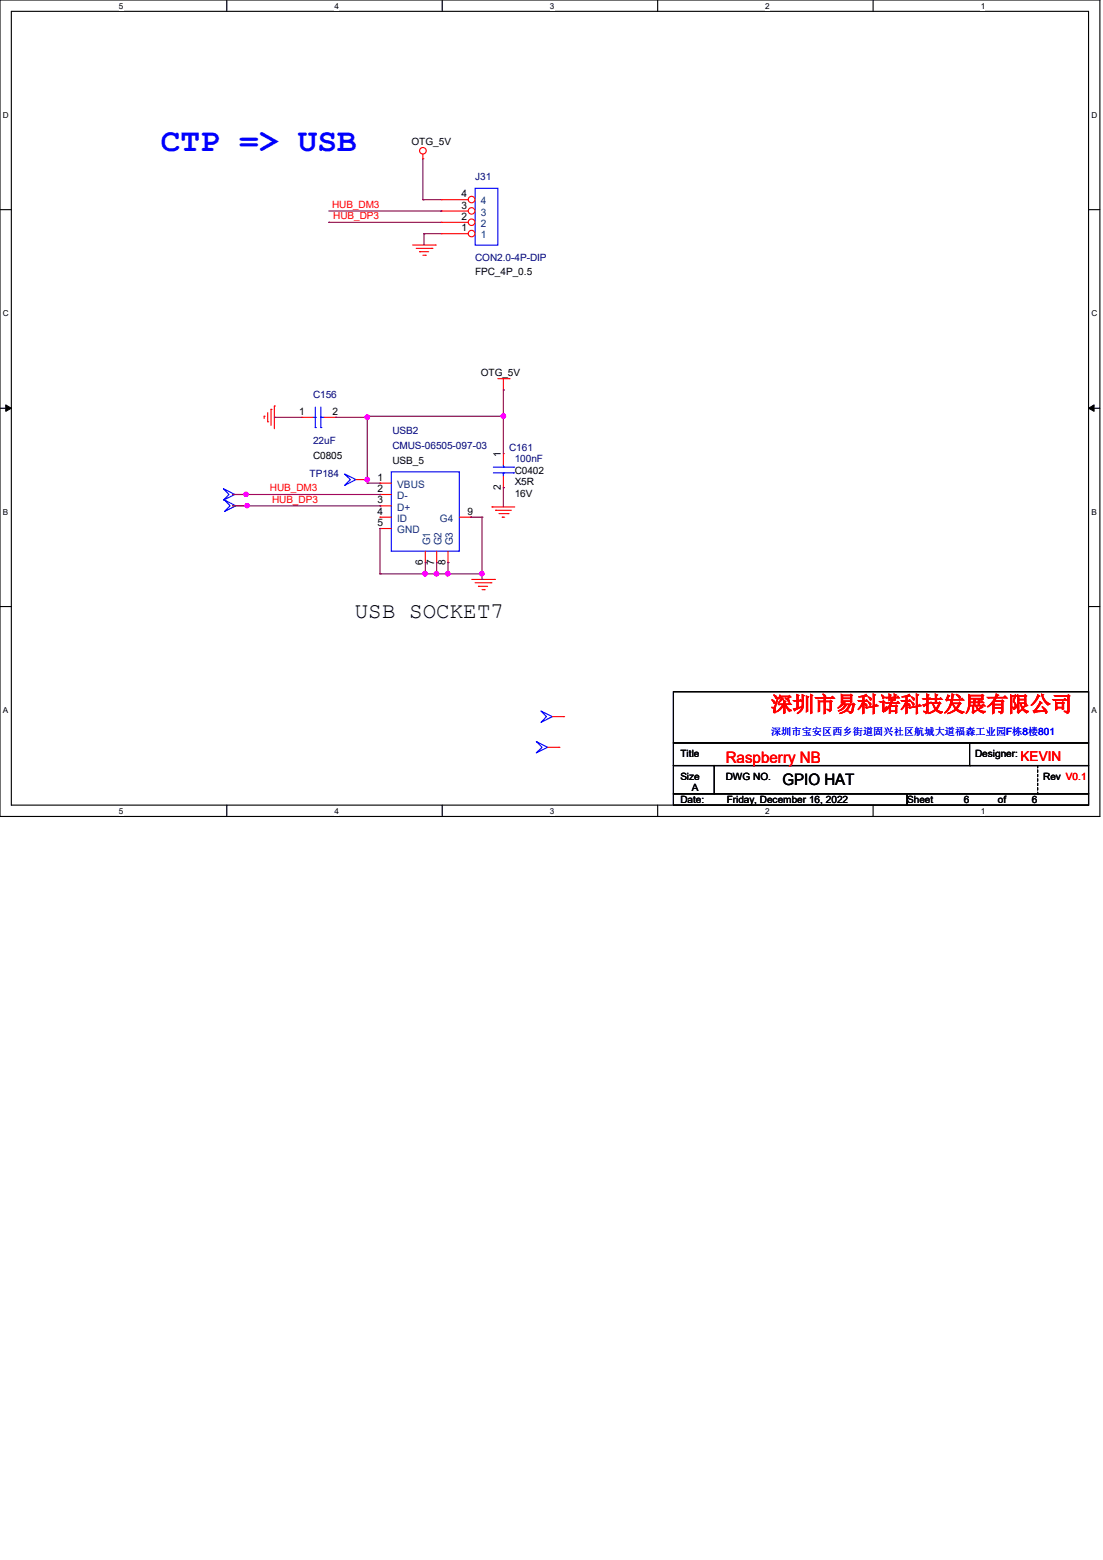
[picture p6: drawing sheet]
<svg xmlns="http://www.w3.org/2000/svg" width="210mm" height="297mm" viewBox="0 0 210 297" stroke-linecap="round" stroke-linejoin="round" font-family="sans-serif">
<path d="M0 0h209.4v155.4h-209.4zM2.2 2.2h205.1v151.1h-205.1z" fill="none" stroke="#000" stroke-width=".21"/>
<g fill="#fff">
<path d="M22.6 .3h.9v1.7h-.9z"/>
<path d="M22.6 153.5h.9v1.8h-.9z"/>
</g>
<path d="M43.2 0v2.2M43.2 153.3v2.1" fill="none" stroke="#000" stroke-width=".21"/>
<g fill="#fff">
<path d="M63.7 .3h.8v1.7h-.8z"/>
<path d="M63.7 153.5h.8v1.8h-.8z"/>
</g>
<path d="M84.2 0v2.2M84.2 153.3v2.1" fill="none" stroke="#000" stroke-width=".21"/>
<g fill="#fff">
<path d="M104.7 .3h.8v1.7h-.8z"/>
<path d="M104.7 153.5h.8v1.8h-.8z"/>
</g>
<path d="M125.2 0v2.2M125.2 153.3v2.1" fill="none" stroke="#000" stroke-width=".21"/>
<g fill="#fff">
<path d="M145.7 .3h.9v1.7h-.9z"/>
<path d="M145.7 153.5h.9v1.8h-.9z"/>
</g>
<path d="M166.2 0v2.2M166.2 153.3v2.1" fill="none" stroke="#000" stroke-width=".21"/>
<g fill="#fff">
<path d="M186.7 .3h.9v1.7h-.9z"/>
<path d="M186.7 153.5h.9v1.8h-.9z"/>
<path d="M.6 21h1.1v1.8h-1.1z"/>
<path d="M207.8 21h1.1v1.8h-1.1z"/>
<path d="M.6 58.8h1.1v1.7h-1.1z"/>
<path d="M207.8 58.8h1.1v1.7h-1.1z"/>
</g>
<path d="M0 39.9h2.2M207.3 39.9h2.1" fill="none" stroke="#000" stroke-width=".21"/>
<g fill="#fff">
<path d="M.6 96.6h1v1.7h-1z"/>
<path d="M207.8 96.6h1v1.7h-1z"/>
</g>
<path d="M0 77.7h2.2M207.3 77.7h2.1" fill="none" stroke="#000" stroke-width=".21"/>
<path d="M1.1 77.1l1.1 .6-1.1 .6zM207.3 77.7l1-.6v1.2z" fill="#000" stroke="#000" stroke-width=".19"/>
<g fill="#fff">
<path d="M.6 134.4h.9v1.7h-.9z"/>
<path d="M207.8 134.4h1v1.7h-1z"/>
</g>
<path d="M0 115.5h2.2M207.3 115.5h2.1M128.2 131.7h79.1v9.7h-79.1zM128.2 141.4h79.1v4.4h-79.1zM128.2 145.8h7.8v5.3h-7.8zM128.2 151.1h44.5v2.2h-44.5zM136 145.8h71.3v5.3h-71.3zM172.7 151.1h34.6v2.2h-34.6zM184.6 145.8h.1M184.6 141.4v4.4" fill="none" stroke="#000" stroke-width=".21"/>
<g fill="none" stroke="#f00" stroke-width=".21">
<path d="M80.5 30.2h.1M80.5 29.4v.8M78.6 46.7h4.3M79.2 47.3h3.1M79.9 47.9h.1M79.9 47.9h1.7M80.5 48.6h.5M81 48.6h.1M82.3 47.3h.1M82.9 46.7h.1M50.3 79.2h.1M50.3 79.2v.5"/>
<path d="M51 78.6v1.7M51.6 77.9h.1M51.6 77.9v3.1M52.2 77.3h.1M52.2 77.3v4.3M94.8 72.1h2.1M95.8 74.3h.1M95.8 72.1v2.2M96.9 72.1h.1M44.7 94.1h2.2M44.9 96.3h2.2M46.9 94.1h.1"/>
<path d="M47.1 96.3h.1M51 80.3h.1M72.3 92h.1M72.3 94.1h.1M72.3 96.3h.1M72.3 98.5h.1M72.3 98.5h2.2M72.3 94.1h2.2M72.3 92h2.2M72.3 96.3h2.2M87.5 98.5h2.1M89.6 98.5h.1"/>
<path d="M93.7 96.5h.1M93.7 96.5h4.3M94.4 97.2h.1M94.4 97.2h3M95 97.8h1.7M95.6 98.5h.1M95.6 98.5h.5M95.8 86.4h.1M95.8 92.8h.1M95.8 86.4v2.1M95.8 90.7v2.1M96.7 97.8h.1"/>
<path d="M72.3 100.6h.1M72.3 100.6h2.2M81 107.1h.1M81 104.9v2.2M83.1 107.1h.1M83.1 104.9v2.2M85.3 107.1h.1M85.3 104.9v2.2M89.8 110.3h4.3M90.5 111h3M91.1 111.6h.1M91.1 111.6h1.7"/>
<path d="M91.8 112.3h.4M92.2 112.3h.1M93.5 111h.1M94.1 110.3h.1M105.2 136.4h2.1M107.3 136.4h.1"/>
<circle cx="80.5" cy="28.7" r=".63"/>
</g>
<path d="M197.6 145.8v5.3M197.6 151.1h.1" fill="none" stroke="#000" stroke-width=".21" stroke-dasharray=".4"/>
<g fill="none" stroke="#00f" stroke-width=".21">
<path d="M90.5 35.9h4.3v10.8h-4.3zM42.5 93l2.2 1.1-2.2 1.1 1.1-1.1zM42.8 95.2l2.1 1.1-2.1 1.1 1-1.1zM74.5 89.8h13v15.1h-13zM93.9 90h3.9M93.9 88.9h3.9M95.8 88.9h.1M95.8 90h.1M95.8 88.5v.4M95.8 90v.7M97.8 90h.1M97.8 88.9h.1"/>
<path d="M103 135.4l2.2 1-2.2 1.1 1.1-1.1z"/>
</g>
<circle cx="89.8" cy="44.5" r=".63" fill="#fff" stroke="#f00" stroke-width=".21"/>
<path d="M84 44.5h.1M84 44.5h5.2" fill="none" stroke="#f00" stroke-width=".21"/>
<circle cx="89.8" cy="42.3" r=".63" fill="#fff" stroke="#f00" stroke-width=".21"/>
<path d="M84 42.3h.1M84 42.3h5.2" fill="none" stroke="#f00" stroke-width=".21"/>
<circle cx="89.8" cy="40.2" r=".63" fill="#fff" stroke="#f00" stroke-width=".21"/>
<path d="M84 40.2h.1M84 40.2h5.2" fill="none" stroke="#f00" stroke-width=".21"/>
<circle cx="89.8" cy="38" r=".63" fill="#fff" stroke="#f00" stroke-width=".21"/>
<path d="M84 38h.1M84 38h5.2M57.4 79.5h.1M57.4 79.5h2.2M61.8 79.5h2.1M63.9 79.5h.1M67.8 91.3h2.1M69.9 91.3h.1M104.3 142.3h2.1M106.4 142.3h.1" fill="none" stroke="#f00" stroke-width=".21"/>
<path d="M59.6 79.5h.4M60 79.5h.1M60 77.5v3.9M61.1 79.5h.1M61.1 79.5h.7M61.1 77.5v3.9M60 81.4h.1M61.1 81.4h.1M65.6 90.3l2.2 1-2.2 1.1 1.1-1.1zM102.1 141.2l2.2 1.1-2.2 1 1.1-1z" fill="none" stroke="#00f" stroke-width=".21"/>
<g fill="none" stroke="#800040" stroke-width=".21">
<path d="M80.5 38h.1M80.5 30.2v7.8M80.5 38h3.5M62.6 42.3h.1M62.6 40.2h21.4M62.6 42.3h21.4M80.7 44.5h.1M80.7 44.5h3.3M80.7 44.5v2.2M84 40.2h.1M52.2 79.5h.1M52.2 79.5h5.2"/>
<path d="M63.9 79.5h.1M63.9 79.5h6M69.9 79.2h.1M69.9 79.5h.1M69.9 79.2v12.8M69.9 79.2h25.9M95.8 79.2h.1M95.8 74.3h.1M95.8 74.3v12.1M44.3 96.3h.1M44.3 94.1h.1M44.3 96.3h28"/>
<path d="M44.3 94.1h28M69.9 91.3h.1M69.9 92h.1M69.9 92h2.4M72.3 94.1h.1M72.3 96.3h.1M89.6 98.5h.1M89.6 98.5h2.2M91.8 98.5h.1M91.8 98.5v11.8M95.8 92.8h.1M95.8 92.8v3.7"/>
<path d="M72.3 100.6h.1M72.3 109.3h.1M72.3 109.3h19.5M72.3 100.6v8.7M81 107.1h.1M81 109.3h.1M81 107.1v2.2M83.1 107.1h.1M83.1 109.3h.1M83.1 107.1v2.2M85.3 107.1h.1M85.3 109.3h.1"/>
<path d="M85.3 107.1v2.2M91.8 109.3h.1M91.8 110.3h.1M91.8 110.3h.2"/>
</g>
<g fill="#f0f" stroke="#f0f" stroke-width=".21">
<circle cx="46.8" cy="94.1" r=".4"/>
<circle cx="47.1" cy="96.3" r=".4"/>
<circle cx="91.7" cy="109.2" r=".42"/>
<circle cx="83.1" cy="109.2" r=".42"/>
<circle cx="85.3" cy="109.2" r=".42"/>
<circle cx="80.9" cy="109.2" r=".42"/>
<circle cx="95.8" cy="79.2" r=".42"/>
<circle cx="69.9" cy="91.3" r=".42"/>
<circle cx="69.9" cy="79.4" r=".42"/>
</g>
<text font-size="6.2" fill="#00f" x="30.6" y="28.7">CTP =&gt; USB</text>
<text font-size="4.3" x="67.6" y="117.6">USB SOCKET7</text>
<text font-size="4.1" fill="#f00" x="146.8" y="135.5">深圳市易科诺科技发展有限公司</text>
<text font-size="3" fill="#f00" x="138.2" y="145.2">Raspberry NB</text>
<text font-size="3" x="149" y="149.5">GPIO HAT</text>
<text font-size="2.6" fill="#f00" x="194.3" y="144.8">KEVIN</text>
<g font-size="1.9">
<text x="78.4" y="27.6">OTG_5V</text>
<text x="87.8" y="41.9">2</text>
<text x="87.8" y="39.7">3</text>
<text x="87.8" y="37.5">4</text>
<text x="87.8" y="44">1</text>
<text x="90.5" y="52.5">FPC_4P_0.5</text>
<text x="91.5" y="71.6">OTG_5V</text>
<text x="57" y="79">1</text>
<text x="63.3" y="79">2</text>
<text x="59.6" y="87.4">C0805</text>
<text x="74.7" y="88.3">USB_5</text>
<text x="95.4" y="87" transform="rotate(-90 95.4 87)">1</text>
<text x="71.9" y="91.5">1</text>
<text x="71.9" y="93.7">2</text>
<text x="71.9" y="95.8">3</text>
<text x="95.4" y="93.3" transform="rotate(-90 95.4 93.3)">2</text>
<text x="98" y="90.2">C0402</text>
<text x="98" y="92.4">X5R</text>
<text x="98" y="94.5">16V</text>
<text x="71.9" y="98">4</text>
<text x="71.9" y="100.2">5</text>
<text x="89" y="98">9</text>
<text x="80.5" y="107.5" transform="rotate(-90 80.5 107.5)">6</text>
<text x="82.7" y="107.5" transform="rotate(-90 82.7 107.5)">7</text>
<text x="84.8" y="107.5" transform="rotate(-90 84.8 107.5)">8</text>
<text x="129.5" y="144.2">Title</text>
<text x="129.5" y="148.5">Size</text>
<text x="138.2" y="148.5">DWG NO.</text>
<text x="185.7" y="144.2">Designer:</text>
<text x="198.6" y="148.5">Rev V0.1</text>
<text x="129.5" y="152.8">Date:</text>
<text x="131.7" y="150.7">A</text>
<text x="138.4" y="152.8">Friday, December 16, 2022</text>
<text x="172.7" y="152.8">Sheet</text>
<text x="183.5" y="152.8">6</text>
<text x="190" y="152.8">of</text>
<text x="196.5" y="152.8">6</text>
</g>
<g font-size="1.9" fill="#000080">
<text x="90.5" y="34.3">J31</text>
<text x="90.5" y="49.6">CON2.0-4P-DIP</text>
<text x="59.6" y="75.7">C156</text>
<text x="74.7" y="82.7">USB2</text>
<text x="59.6" y="84.6">22uF</text>
<text x="74.7" y="85.5">CMUS-06505-097-03</text>
<text x="96.9" y="85.9">C161</text>
<text x="98" y="88.1">100nF</text>
<text x="58.9" y="90.8">TP184</text>
</g>
<g font-size="1.9" fill="#f00">
<text x="63.2" y="39.5">HUB_DM3</text>
<text x="63.5" y="41.7">HUB_DP3</text>
<text x="51.4" y="93.5">HUB_DM3</text>
<text x="51.8" y="95.7">HUB_DP3</text>
</g>
<g font-size="1.9" fill="#004080">
<text x="91.6" y="41.1">3</text>
<text x="91.6" y="38.9">4</text>
<text x="91.6" y="45.4">1</text>
<text x="91.6" y="43.2">2</text>
<text x="75.6" y="92.9">VBUS</text>
<text x="75.6" y="95">D-</text>
<text x="75.6" y="97.2">D+</text>
<text x="75.6" y="99.4">ID</text>
<text x="75.6" y="101.5">GND</text>
<text x="83.7" y="99.4">G4</text>
<text x="81.9" y="103.8" transform="rotate(-90 81.9 103.8)">G1</text>
<text x="84.1" y="103.8" transform="rotate(-90 84.1 103.8)">G2</text>
<text x="86.2" y="103.8" transform="rotate(-90 86.2 103.8)">G3</text>
</g>
<text font-size="1.9" fill="#00f" x="146.8" y="139.9">深圳市宝安区西乡街道固兴社区航城大道福森工业园F栋8楼801</text>
<g font-size="1.6">
<text x="22.6" y="1.7">5</text>
<text x="63.7" y="1.7">4</text>
<text x="104.7" y="1.7">3</text>
<text x="145.7" y="1.7">2</text>
<text x="186.7" y="1.7">1</text>
<text x=".6" y="22.4">D</text>
<text x="207.8" y="22.4">D</text>
<text x=".6" y="60.2">C</text>
<text x="207.8" y="60.2">C</text>
<text x=".6" y="98">B</text>
<text x="207.8" y="98">B</text>
<text x=".6" y="135.8">A</text>
<text x="207.8" y="135.8">A</text>
<text x="22.6" y="154.9">5</text>
<text x="63.7" y="154.9">4</text>
<text x="104.7" y="154.9">3</text>
<text x="145.7" y="154.9">2</text>
<text x="186.7" y="154.9">1</text>
</g>
</svg>
